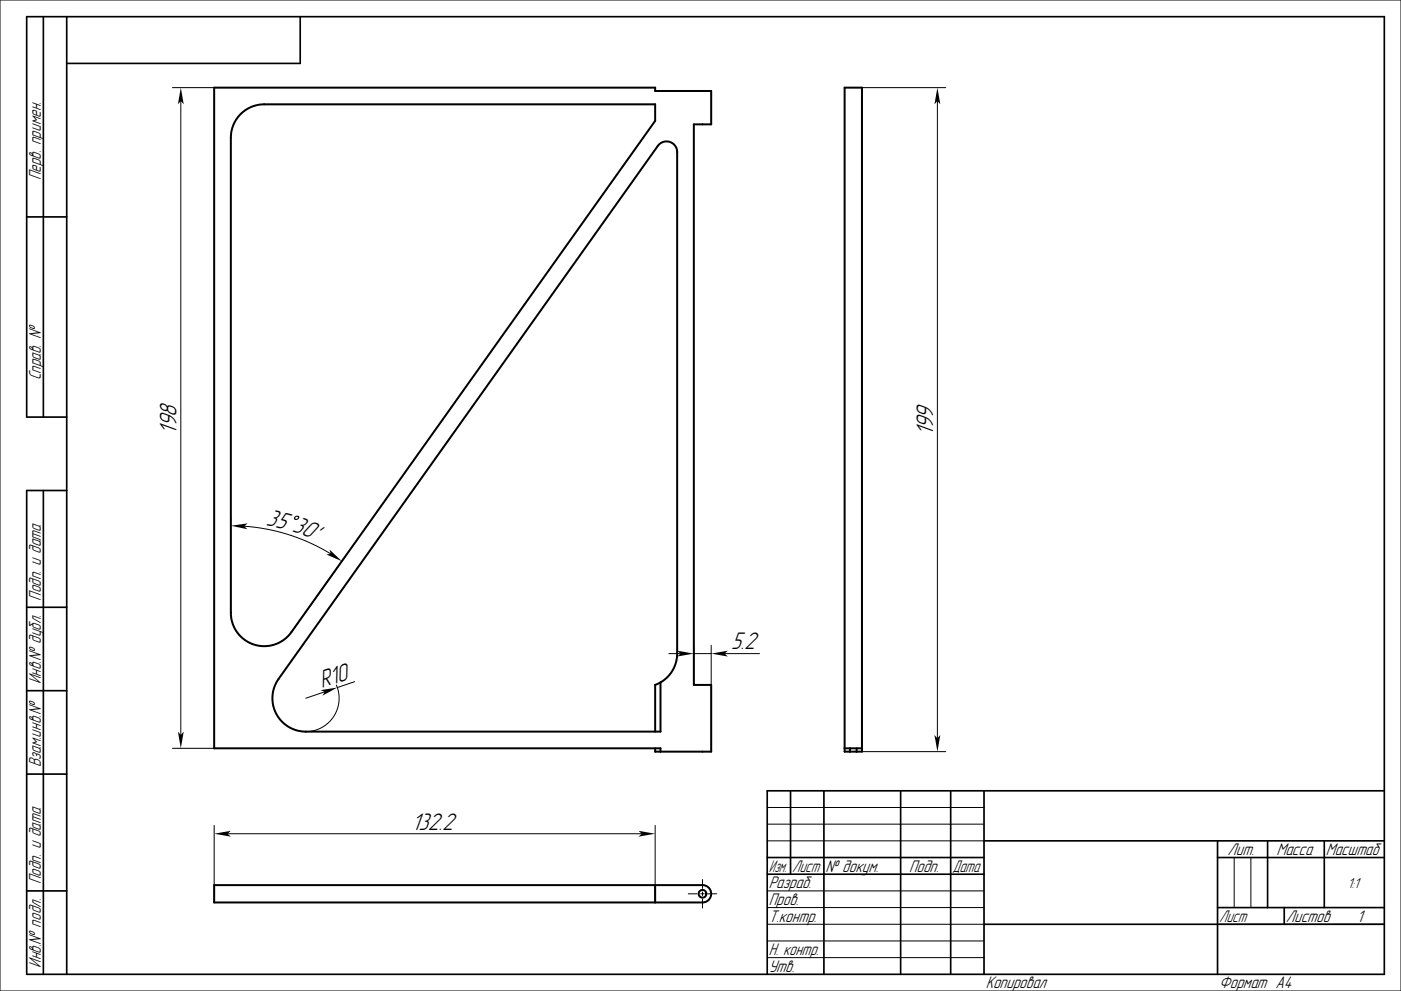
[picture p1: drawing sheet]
<svg xmlns="http://www.w3.org/2000/svg" width="420mm" height="297mm" viewBox="0 0 420 297" stroke-linecap="round" stroke-linejoin="round" font-family="sans-serif">
<g fill="none" stroke="#000" stroke-width=".3">
<path d="M0 0h420v297h-420zM51.7 26.3h12.5M54.2 30.3v190M258.4 26.3h25.1M281 30.3v191M69.2 155.1v28.6M73.2 157.7a57.4 57.4 0 0 1 25.9 8.3M103.9 166.2l-16.5 23.3M200.5 195.9h3.5M208 195.9h5.2M208 193.4v11.9M213.2 193.4v11.9"/>
<path d="M217.2 195.9h10.5M97.3 207.3l-5.6 2M100.8 205.3a10 10 0 0 1-9.1 14M106.3 204.3l-5.2 1.8M51.7 224.3h12.5M258.4 225.3h25.1M64.2 247.4v23.1M68.2 249.9h124.2M196.4 247.4v23.1M230 252h65M230 242h65M230 247h65"/>
<path d="M370 257v15M375 257v15M206.3 267.9h2.7M210.1 267.9h1M210.6 263.6v2.7M210.6 267.3v1.1M210.6 269.5v2.6M212.2 267.9h2.7M230 277h65M230 267h65M230 272h65M365 277h50"/>
<path d="M230 282h65M230 287h65"/>
</g>
<g fill="none" stroke="#000" stroke-width=".5">
<path d="M13 5v120M20 5v287M90 5v14h-70M8 65h12M20 125h-12v-120h407v287h-407v-145h12M13 147v145M8 182h12M8 207h12M8 232h12M237 237v25M247 237v55M270 237v55"/>
<path d="M285 237v55M295 237v55M415 237h-185v55M230 257h65M295 252h120M365 257h50M365 252v40M380 252v20M397 252v20M8 267h12M230 262h65M295 277h120"/>
<path d="M365 272h50M385 272v5"/>
</g>
<g fill="none" stroke="#000" stroke-width=".6">
<path d="M72.1 34.2a10 10 0 0 1 7.1-2.9h117.2v4.9l-109 153.3a10 10 0 0 1-11.2 3.7 10 10 0 0 1-7-9.5v-142.4a10 10 0 0 1 2.9-7.1zM253.2 26.3h5.2v199h-5.2zM197.6 43.3a3.2 3.2 0 0 1 3.4-.7 3.2 3.2 0 0 1 2 3v150.3a10 10 0 0 1-5 8.6v14.8h-106.3a10 10 0 0 1-8.2-15.8zM198 204.5l-1.6 .8v14M196.4 224.3v1h16.8v-20h-5.2v-168h5.2v-10h-16.8v-1h-132.2v198h133.8v1M253.2 224.3h5.2M254.8 224.3v1M256.8 224.3v1M64.2 265.3h146.4a2.6 2.6 0 0 1 2.6 2.6 2.6 2.6 0 0 1-2.6 2.6h-146.4zM196.4 265.3v5.2"/>
<circle cx="210.6" cy="267.9" r="1.15"/>
</g>
<g fill="#000">
<path d="M54.2 26.3l.9 5-.9-1-.9 1z" fill-rule="evenodd"/>
<path d="M281 26.3l.9 5-.9-1-.9 1z" fill-rule="evenodd"/>
<path d="M69.2 157.6l5-.7-1 .8 1 .9z" fill-rule="evenodd"/>
<path d="M88.3 154.9l1-.4 .3 .2 .1 .4-.4 .6-.7 .1-.5-.4zM88.5 155.2a.4 .4 0 0 0 .8 0 .4 .4 0 0 0-.8 0z" fill-rule="evenodd"/>
<path d="M98.8 164.7l3.7 3.5-4.7-2 1.3-.2z" fill-rule="evenodd"/>
<path d="M203 195l5 .9-5 .9 1-.9z" fill-rule="evenodd"/>
<path d="M213.2 195.9l5-.9-1 .9 1 .9z" fill-rule="evenodd"/>
<path d="M53.3 219.3l.9 1 .9-1-.9 5z" fill-rule="evenodd"/>
<path d="M96.1 206.8l5-.7-4.4 2.4 .6-1.2z" fill-rule="evenodd"/>
<path d="M280.1 220.3l.9 1 .9-1-.9 5z" fill-rule="evenodd"/>
<path d="M64.2 249.9l5-.9-1 .9 1 .8z" fill-rule="evenodd"/>
<path d="M191.4 249l5 .9-5 .8 1-.8z" fill-rule="evenodd"/>
</g>
<g font-size="6.7">
<text x="53" y="130.2" transform="rotate(-90 53 130.2)">198</text>
<text x="279.8" y="130.7" transform="rotate(-90 279.8 130.7)">199</text>
<text x="79.6" y="157.2" transform="rotate(12 79.6 157.2)">3</text>
<text x="82.4" y="157.8" transform="rotate(14 82.4 157.8)">5</text>
<text x="87.4" y="159.2" transform="rotate(19 87.4 159.2)">3</text>
<text x="90.1" y="160.2" transform="rotate(22 90.1 160.2)">0</text>
<text x="93.1" y="161.4" transform="rotate(25 93.1 161.4)">'</text>
<text x="219.2" y="194.6">5.2</text>
<text x="96.5" y="206.3" transform="rotate(-19 96.5 206.3)">R10</text>
<text x="123.4" y="248.6">132.2</text>
</g>
<g font-size="4.7">
<text x="12.2" y="54" transform="rotate(-90 12.2 54)">Перв. примен.</text>
<text x="12.2" y="114" transform="rotate(-90 12.2 114)">Справ. №</text>
<text x="12.2" y="180" transform="rotate(-90 12.2 180)">Подп. и дата</text>
<text x="12.2" y="205" transform="rotate(-90 12.2 205)">Инв.№ дубл.</text>
<text x="12.2" y="230" transform="rotate(-90 12.2 230)">Взам.инв.№</text>
<text x="368" y="256.2">Лит.</text>
<text x="382.7" y="256.2">Масса</text>
<text x="397.5" y="256.2">Масштаб</text>
<text x="230.5" y="261.3">Изм.</text>
<text x="237.5" y="261.3">Лист</text>
<text x="247.5" y="261.3">№ докум.</text>
<text x="272.5" y="261.3">Подп.</text>
<text x="285.5" y="261.3">Дата</text>
<text x="12.2" y="265" transform="rotate(-90 12.2 265)">Подп. и дата</text>
<text x="230.5" y="266.3">Разраб.</text>
<text x="230.5" y="271.3">Пров.</text>
<text x="230.5" y="276.3">Т.контр.</text>
<text x="365.5" y="276.2">Лист</text>
<text x="385.5" y="276.2">Листов</text>
<text x="406.8" y="276.3">1</text>
<text x="230.5" y="286.3">Н. контр.</text>
<text x="12.2" y="290" transform="rotate(-90 12.2 290)">Инв.№ подл.</text>
<text x="230.5" y="291.3">Утв.</text>
<text x="295.5" y="296.3">Копировал</text>
<text x="365.5" y="296.3">Формат A4</text>
</g>
<text font-size="4" x="404" y="266">1:1</text>
</svg>
